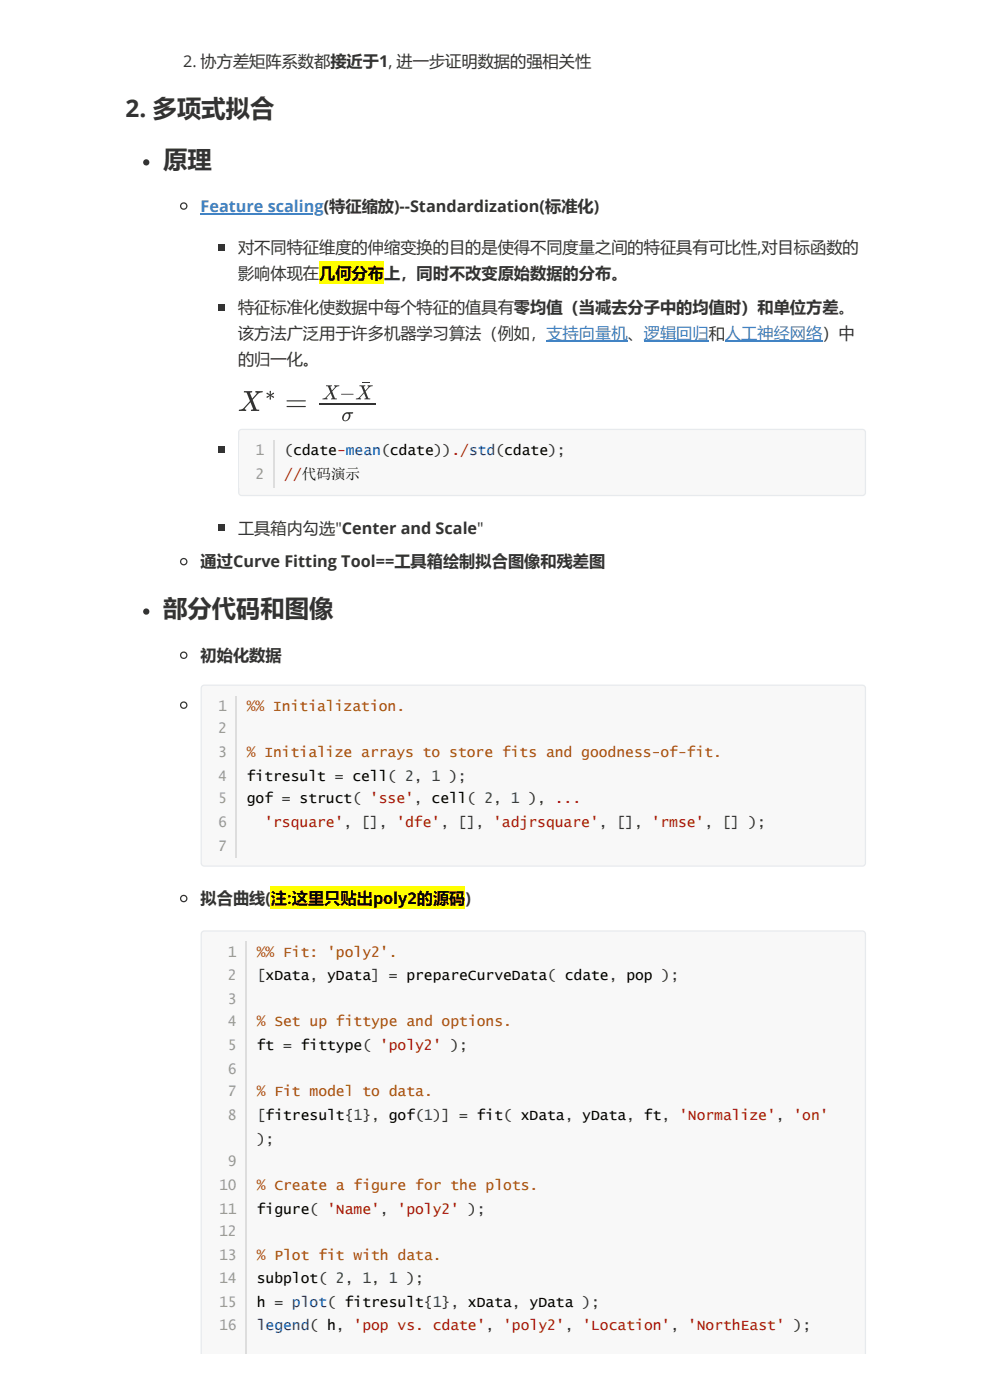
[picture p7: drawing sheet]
<svg xmlns="http://www.w3.org/2000/svg" width="210mm" height="297mm" viewBox="0 0 210 297" stroke-linecap="round" stroke-linejoin="round" font-family="sans-serif">
<circle cx="31" cy="34.5" r=".66" fill="#333"/>
<circle cx="39" cy="43.7" r=".66" fill="none" stroke="#333" stroke-width=".26"/>
<path d="M42.5 45.3h26.1" fill="none" stroke="#4183c4" stroke-width=".26"/>
<path d="M46.2 51.8h1.4v1.3h-1.4z" fill="#333"/>
<path d="M67.7 55.5h13.7v4.8h-13.7z" fill="#ff0"/>
<path d="M46.2 64.5h1.4v1.3h-1.4z" fill="#333"/>
<path d="M115.8 72.3h17.3M136.5 72.3h13.8M153.7 72.3h20.6" fill="none" stroke="#4183c4" stroke-width=".26"/>
<g fill="#333">
<path d="M51.8 83h1.7l-.1 .2-.4 .2 .5 1.2 .9-1.2-.3-.2a.62 .62 0 0 1 .9-.2h.7l-.1 .3-.9 .3-1.1 1.2 .8 2 .5 .1v.3h-1.7v-.3l.5-.1-.6-1.5-1.2 1.4 .2 .2a.17 .17 0 0 1 .1 .2 .17 .17 0 0 1-.2 .1h-1.3v-.3a1.88 1.88 0 0 0 1.6-1.1l.7-.7-.4-1.1a.73 .73 0 0 0-.9-.8z"/>
<path d="M56.5 83.4l.7 .3v-.7l.1-.1 .1 .1v.7l.5-.4 .2 .2-.6 .4 .6 .2-.1 .3-.6-.4v.7l-.1 .1-.1-.1v-.7l-.5 .4a.24 .24 0 0 1-.2-.3 .24 .24 0 0 1 .4-.1l.2-.1-.6-.3z"/>
<path d="M69.2 81.7l1.2 .1-.1 .1-.3 .1 .4 .9 .6-.8-.2-.2 .1-.2 1 .1v.1l-.7 .3-.8 .8 .6 1.5 .4 .1-1.2 .1v-.2h.3l-.4-1.1-.8 1 .1 .3h-1v-.2a2.14 2.14 0 0 0 1.6-1.2l-.5-1.3-.4-.1z"/>
<path d="M72.3 83.6h2.7l-2.6 .1z"/>
<path d="M76.2 81.7l1.2 .1v.1l-.3 .1 .3 .9 .7-.8-.2-.2 .1-.2 1 .1v.1l-.7 .3-.8 .8 .6 1.5 .4 .1-1.2 .1v-.2h.3l-.4-1.1-.9 1 .2 .3h-1v-.2a2.14 2.14 0 0 0 1.6-1.2l-.5-1.3-.4-.1z"/>
<path d="M76.8 81.1h1.5v.2h-1.5z"/>
<path d="M60.8 85l3.9-.1 .1 .1v.2h-4zM60.8 86.2l4-.1v.1l-.1 .2h-3.9z"/>
<path d="M72.8 87.9a2.13 2.13 0 0 1 2-.5v.3l-.6 .1a1.08 1.08 0 0 1-.2 1.2 1.08 1.08 0 0 1-1.3 .2l-.2-.5zM73.1 88a.96 .96 0 0 0 0 1.2 .92 .92 0 0 0 .7-1.4z"/>
</g>
<path d="M67.6 85.6h12" fill="none" stroke="#333" stroke-width=".37"/>
<path d="M46.2 94.7h1.4v1.3h-1.4z" fill="#333"/>
<path d="M50.8 91.3l.5-.2h131.5a.66 .66 0 0 1 .7 .7v12.7a.66 .66 0 0 1-.7 .6h-131.5a.66 .66 0 0 1-.7-.6v-12.7z" fill="#f8f8f8"/>
<path d="M50.8 91.3l.5-.2h131.5a.66 .66 0 0 1 .7 .7v12.7a.66 .66 0 0 1-.7 .6h-131.5a.66 .66 0 0 1-.7-.6v-12.7z" fill="none" stroke="#e7eaed" stroke-width=".26"/>
<path d="M50.7 93.3h131.6v10.1h-131.6z" fill="#f8f8f8"/>
<path d="M46.2 111.3h1.4v1.4h-1.4z" fill="#333"/>
<circle cx="39" cy="119.2" r=".66" fill="none" stroke="#333" stroke-width=".26"/>
<circle cx="31" cy="129.7" r=".66" fill="#333"/>
<g fill="none" stroke="#333" stroke-width=".26">
<circle cx="39" cy="139" r=".66"/>
<circle cx="39" cy="149.6" r=".66"/>
</g>
<path d="M42.9 145.6l.4-.2h139.5a.66 .66 0 0 1 .7 .6v37.1a.66 .66 0 0 1-.7 .6h-139.5a.66 .66 0 0 1-.6-.6v-37.1z" fill="#f8f8f8"/>
<path d="M42.9 145.6l.4-.2h139.5a.66 .66 0 0 1 .7 .6v37.1a.66 .66 0 0 1-.7 .6h-139.5a.66 .66 0 0 1-.6-.6v-37.1z" fill="none" stroke="#e7eaed" stroke-width=".26"/>
<path d="M42.8 147.6h139.5v34.4h-139.5z" fill="#f8f8f8"/>
<circle cx="39" cy="190.6" r=".66" fill="none" stroke="#333" stroke-width=".26"/>
<path d="M57.3 188.1h41.3v4.8h-41.3z" fill="#ff0"/>
<path d="M42.9 197.7l.4-.2h139.5a.66 .66 0 0 1 .7 .7v89h-140.8v-89z" fill="#f8f8f8"/>
<path d="M42.7 287.2v-89a.66 .66 0 0 1 .6-.7h139.5a.66 .66 0 0 1 .7 .7v89" fill="none" stroke="#e7eaed" stroke-width=".26"/>
<g fill="#f8f8f8">
<path d="M42.8 199.8h139.5v87.4h-139.5z"/>
<path d="M50.7 93.3h131.6v10.1h-131.6z"/>
<path d="M50.7 93.3h7.4v10.2h-7.4z"/>
</g>
<path d="M58 93.3v10.2" fill="none" stroke="#ddd" stroke-width=".26"/>
<g fill="#f8f8f8">
<path d="M42.8 147.6h139.5v34.4h-139.5z"/>
<path d="M42.8 147.6h7.4v34.5h-7.4z"/>
</g>
<path d="M50.1 147.6v34.5" fill="none" stroke="#ddd" stroke-width=".26"/>
<g fill="#f8f8f8">
<path d="M42.8 199.8h139.5v87.4h-139.5z"/>
<path d="M42.8 199.8h9.5v87.4h-9.5z"/>
</g>
<path d="M52.2 199.8v87.4" fill="none" stroke="#ddd" stroke-width=".26"/>
<g font-size="5.2" fill="#333">
<text x="26.6" y="24.8">2. 多项式拟合</text>
<text x="34.6" y="35.6">原理</text>
<text x="34.6" y="130.9">部分代码和图像</text>
</g>
<g font-size="3.4" fill="#333">
<text x="38.8" y="14.2">2. 协方差矩阵系数都接近于1, 进一步证明数据的强相关性</text>
<text x="50.5" y="53.6">对不同特征维度的伸缩变换的目的是使得不同度量之间的特征具有可比性,对目标函数的</text>
<text x="50.5" y="59.2">影响体现在</text>
<text x="81.4" y="59.2">上，同时不改变原始数据的分布。</text>
<text x="50.5" y="66.3">特征标准化使数据中每个特征的值具有零均值（当减去分子中的均值时）和单位方差。</text>
<text x="50.5" y="71.9">该方法广泛用于许多机器学习算法（例如，支持向量机、逻辑回归和人工神经网络）中</text>
<text x="50.5" y="77.5">的归一化。</text>
<text x="50.5" y="113.2">工具箱内勾选&quot;Center and Scale&quot;</text>
<text x="42.5" y="120.3">通过Curve Fitting Tool==工具箱绘制拟合图像和残差图</text>
<text x="42.5" y="140.2">初始化数据</text>
<text x="42.5" y="191.8">拟合曲线(</text>
<text x="98.7" y="191.8">)</text>
</g>
<text font-size="3.4" fill="#4183c4" x="42.5" y="44.9">Feature scaling(特征缩放)--Standardization(标准化)</text>
<g font-size="3.4">
<text x="67.7" y="59.2">几何分布</text>
<text x="57.5" y="191.8">注:这里只贴出poly2的源码</text>
</g>
<g font-size="3.1" fill="#999">
<text x="54.2" y="96.5">1</text>
<text x="54.2" y="101.6">2</text>
<text x="46.2" y="150.8">1</text>
<text x="46.2" y="155.6">2</text>
<text x="46.2" y="160.6">3</text>
<text x="46.2" y="165.6">4</text>
<text x="46.2" y="170.4">5</text>
<text x="46.2" y="175.4">6</text>
<text x="46.2" y="180.4">7</text>
<text x="48.3" y="202.9">1</text>
<text x="48.3" y="208">2</text>
<text x="48.3" y="213">3</text>
<text x="48.3" y="217.8">4</text>
<text x="48.3" y="222.8">5</text>
<text x="48.3" y="227.8">6</text>
<text x="48.3" y="232.6">7</text>
<text x="48.3" y="237.6">8</text>
<text x="48.3" y="247.4">9</text>
<text x="46.5" y="252.4">10</text>
<text x="46.5" y="257.5">11</text>
<text x="46.5" y="262.2">12</text>
<text x="46.5" y="267.3">13</text>
<text x="46.5" y="272.3">14</text>
<text x="46.5" y="277.3">15</text>
<text x="46.5" y="282.1">16</text>
</g>
<g font-size="3.1" fill="#333">
<text x="60.3" y="96.5">(cdate-mean(cdate))./std(cdate);</text>
<text x="54.4" y="208">[xData, yData] = prepareCurveData( cdate, pop );</text>
<text x="54.4" y="237.6">[fitresult{1}, gof(1)] = fit( xData, yData, ft, 'Normalize', 'on'</text>
<text x="54.4" y="242.6">);</text>
</g>
<text font-size="3.1" fill="#981a1a" x="60.3" y="101.6">//代码演示</text>
<g font-size="3.1" fill="#a50">
<text x="52.3" y="150.8">%% Initialization.</text>
<text x="52.3" y="160.6">% Initialize arrays to store fits and goodness-of-fit.</text>
<text x="54.4" y="202.9">%% Fit: 'poly2'.</text>
<text x="54.4" y="217.8">% Set up fittype and options.</text>
<text x="54.4" y="232.6">% Fit model to data.</text>
<text x="54.4" y="252.4">% Create a figure for the plots.</text>
<text x="54.4" y="267.3">% Plot fit with data.</text>
</g>
<g font-size="3.1">
<text x="52.3" y="165.6">fitresult = cell( 2, 1 );</text>
<text x="52.3" y="170.4">gof = struct( 'sse', cell( 2, 1 ), ...</text>
<text x="54.4" y="222.8">ft = fittype( 'poly2' );</text>
<text x="54.4" y="257.5">figure( 'Name', 'poly2' );</text>
<text x="54.4" y="272.3">subplot( 2, 1, 1 );</text>
<text x="54.4" y="277.3">h = plot( fitresult{1}, xData, yData );</text>
</g>
<text font-size="3.1" fill="#a11" x="56" y="175.4">'rsquare', [], 'dfe', [], 'adjrsquare', [], 'rmse', [] );</text>
<text font-size="3.1" fill="#30a" x="54.4" y="282.1">legend( h, 'pop vs. cdate', 'poly2', 'Location', 'NorthEast' );</text>
</svg>
